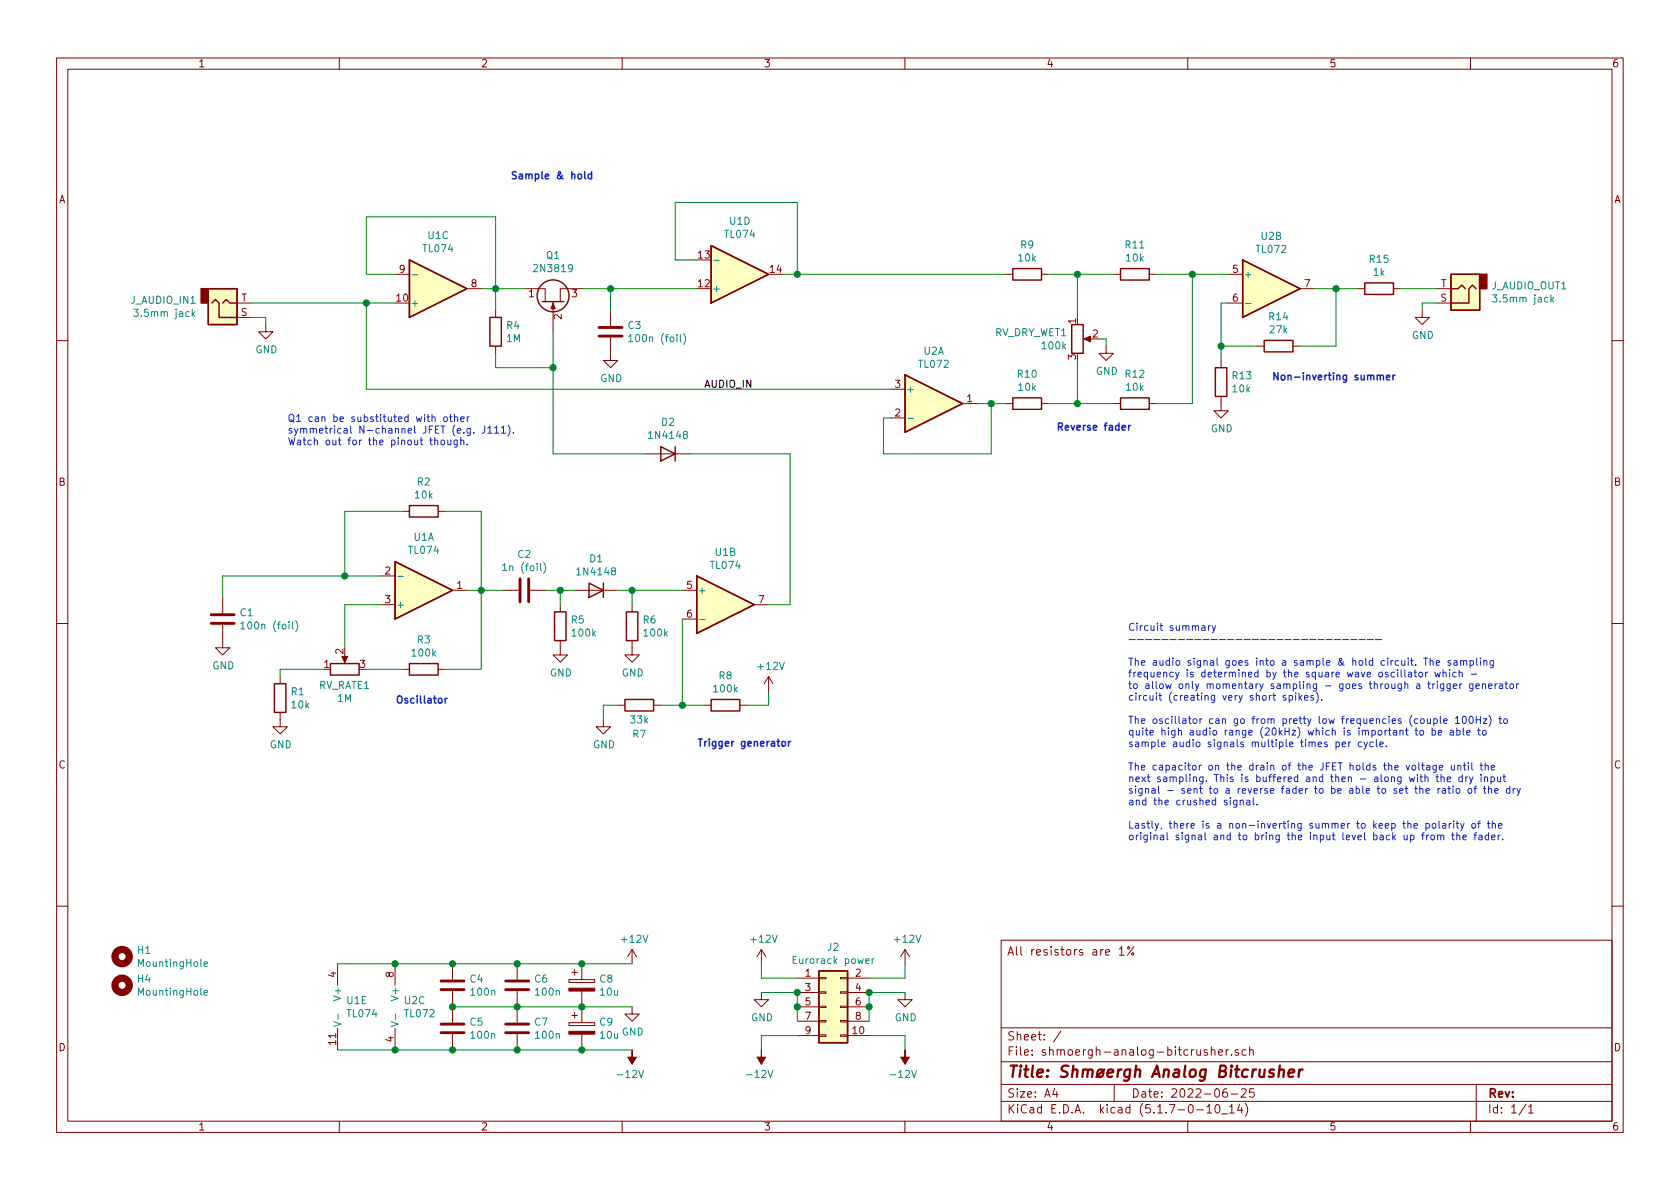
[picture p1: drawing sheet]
EESchema Schematic File Version 4
EELAYER 30 0
EELAYER END
$Descr A4 11693 8268
encoding utf-8
Sheet 1 1
Title "Shmøergh Analog Bitcrusher"
Date "2022-06-25"
Rev ""
Comp ""
Comment1 ""
Comment2 ""
Comment3 ""
Comment4 "All resistors are 1%"
$EndDescr
$Comp
L Amplifier_Operational:TL074 U1
U 1 1
P 2950 4100
F 0 "U1" H 2950 3733 50  0000 C CNN
F 1 "TL074" H 2950 3824 50  0000 C CNN
F 2 "Zimo_Manual_PCB:DIP-14_W7.62mm" H 2900 4200 50  0001 C CNN
F 3 "http://www.ti.com/lit/ds/symlink/tl071.pdf" H 3000 4300 50  0001 C CNN
	1    2950 4100
	1    0    0    1   
$EndComp
$Comp
L Amplifier_Operational:TL074 U1
U 2 1
P 5050 4200
F 0 "U1" H 5050 4567 50  0000 C CNN
F 1 "TL074" H 5050 4476 50  0000 C CNN
F 2 "Zimo_Manual_PCB:DIP-14_W7.62mm" H 5000 4300 50  0001 C CNN
F 3 "http://www.ti.com/lit/ds/symlink/tl071.pdf" H 5100 4400 50  0001 C CNN
	2    5050 4200
	1    0    0    -1  
$EndComp
$Comp
L Amplifier_Operational:TL074 U1
U 3 1
P 3050 2000
F 0 "U1" H 3050 1633 50  0000 C CNN
F 1 "TL074" H 3050 1724 50  0000 C CNN
F 2 "Zimo_Manual_PCB:DIP-14_W7.62mm" H 3000 2100 50  0001 C CNN
F 3 "http://www.ti.com/lit/ds/symlink/tl071.pdf" H 3100 2200 50  0001 C CNN
	3    3050 2000
	1    0    0    1   
$EndComp
$Comp
L Amplifier_Operational:TL074 U1
U 4 1
P 5150 1900
F 0 "U1" H 5150 1533 50  0000 C CNN
F 1 "TL074" H 5150 1624 50  0000 C CNN
F 2 "Zimo_Manual_PCB:DIP-14_W7.62mm" H 5100 2000 50  0001 C CNN
F 3 "http://www.ti.com/lit/ds/symlink/tl071.pdf" H 5200 2100 50  0001 C CNN
	4    5150 1900
	1    0    0    1   
$EndComp
$Comp
L Amplifier_Operational:TL074 U1
U 5 1
P 2450 7000
F 0 "U1" H 2408 7046 50  0000 L CNN
F 1 "TL074" H 2408 6955 50  0000 L CNN
F 2 "Zimo_Manual_PCB:DIP-14_W7.62mm" H 2400 7100 50  0001 C CNN
F 3 "http://www.ti.com/lit/ds/symlink/tl071.pdf" H 2500 7200 50  0001 C CNN
	5    2450 7000
	1    0    0    -1  
$EndComp
$Comp
L Amplifier_Operational:TL072 U2
U 1 1
P 6500 2800
F 0 "U2" H 6500 3167 50  0000 C CNN
F 1 "TL072" H 6500 3076 50  0000 C CNN
F 2 "Zimo_Manual_PCB:DIP-8_W7.62mm" H 6500 2800 50  0001 C CNN
F 3 "http://www.ti.com/lit/ds/symlink/tl071.pdf" H 6500 2800 50  0001 C CNN
	1    6500 2800
	1    0    0    -1  
$EndComp
$Comp
L Amplifier_Operational:TL072 U2
U 2 1
P 8850 2000
F 0 "U2" H 8850 2367 50  0000 C CNN
F 1 "TL072" H 8850 2276 50  0000 C CNN
F 2 "Zimo_Manual_PCB:DIP-8_W7.62mm" H 8850 2000 50  0001 C CNN
F 3 "http://www.ti.com/lit/ds/symlink/tl071.pdf" H 8850 2000 50  0001 C CNN
	2    8850 2000
	1    0    0    -1  
$EndComp
$Comp
L Amplifier_Operational:TL072 U2
U 3 1
P 2850 7000
F 0 "U2" H 2808 7046 50  0000 L CNN
F 1 "TL072" H 2808 6955 50  0000 L CNN
F 2 "Zimo_Manual_PCB:DIP-8_W7.62mm" H 2850 7000 50  0001 C CNN
F 3 "http://www.ti.com/lit/ds/symlink/tl071.pdf" H 2850 7000 50  0001 C CNN
	3    2850 7000
	1    0    0    -1  
$EndComp
$Comp
L Device:C C1
U 1 1
P 1550 4300
F 0 "C1" H 1665 4346 50  0000 L CNN
F 1 "100n (foil)" H 1665 4255 50  0000 L CNN
F 2 "Zimo_Manual_PCB:C_Foil_P5.48mm" H 1588 4150 50  0001 C CNN
F 3 "~" H 1550 4300 50  0001 C CNN
	1    1550 4300
	1    0    0    -1  
$EndComp
Wire Wire Line
	2650 4000 2400 4000
Wire Wire Line
	1550 4000 1550 4150
$Comp
L Device:R_POT RV_RATE1
U 1 1
P 2400 4650
F 0 "RV_RATE1" V 2285 4650 50  0000 C CNN
F 1 "1M" V 2194 4650 50  0000 C CNN
F 2 "Zimo_Manual_PCB:NSL25_01x03_Vertical" H 2400 4650 50  0001 C CNN
F 3 "~" H 2400 4650 50  0001 C CNN
	1    2400 4650
	0    -1   -1   0   
$EndComp
$Comp
L Device:R R3
U 1 1
P 2950 4650
F 0 "R3" V 2743 4650 50  0000 C CNN
F 1 "100k" V 2834 4650 50  0000 C CNN
F 2 "Zimo_Manual_PCB:R_Axial_Vertical" V 2880 4650 50  0001 C CNN
F 3 "~" H 2950 4650 50  0001 C CNN
	1    2950 4650
	0    1    1    0   
$EndComp
Wire Wire Line
	3250 4100 3350 4100
Wire Wire Line
	3350 4100 3350 4650
Wire Wire Line
	3350 4650 3100 4650
Wire Wire Line
	2550 4650 2800 4650
$Comp
L Device:R R1
U 1 1
P 1950 4850
F 0 "R1" H 2020 4896 50  0000 L CNN
F 1 "10k" H 2020 4805 50  0000 L CNN
F 2 "Zimo_Manual_PCB:R_Axial_Vertical" V 1880 4850 50  0001 C CNN
F 3 "~" H 1950 4850 50  0001 C CNN
	1    1950 4850
	1    0    0    -1  
$EndComp
Wire Wire Line
	2250 4650 1950 4650
Wire Wire Line
	1950 4650 1950 4700
$Comp
L power:GND #PWR03
U 1 1
P 1950 5000
F 0 "#PWR03" H 1950 4750 50  0001 C CNN
F 1 "GND" H 1955 4827 50  0000 C CNN
F 2 "" H 1950 5000 50  0001 C CNN
F 3 "" H 1950 5000 50  0001 C CNN
	1    1950 5000
	1    0    0    -1  
$EndComp
Wire Wire Line
	2400 4500 2400 4200
Wire Wire Line
	2400 4200 2650 4200
$Comp
L Device:R R2
U 1 1
P 2950 3550
F 0 "R2" V 2743 3550 50  0000 C CNN
F 1 "10k" V 2834 3550 50  0000 C CNN
F 2 "Zimo_Manual_PCB:R_Axial_Vertical" V 2880 3550 50  0001 C CNN
F 3 "~" H 2950 3550 50  0001 C CNN
	1    2950 3550
	0    1    1    0   
$EndComp
Wire Wire Line
	2800 3550 2400 3550
Wire Wire Line
	2400 3550 2400 4000
Connection ~ 2400 4000
Wire Wire Line
	2400 4000 1550 4000
Wire Wire Line
	3100 3550 3350 3550
Wire Wire Line
	3350 3550 3350 4100
Connection ~ 3350 4100
$Comp
L power:GND #PWR01
U 1 1
P 1550 4450
F 0 "#PWR01" H 1550 4200 50  0001 C CNN
F 1 "GND" H 1555 4277 50  0000 C CNN
F 2 "" H 1550 4450 50  0001 C CNN
F 3 "" H 1550 4450 50  0001 C CNN
	1    1550 4450
	1    0    0    -1  
$EndComp
$Comp
L Device:C C2
U 1 1
P 3650 4100
F 0 "C2" V 3398 4100 50  0000 C CNN
F 1 "1n (foil)" V 3489 4100 50  0000 C CNN
F 2 "Zimo_Manual_PCB:C_Foil_P5.48mm" H 3688 3950 50  0001 C CNN
F 3 "~" H 3650 4100 50  0001 C CNN
	1    3650 4100
	0    1    1    0   
$EndComp
Wire Wire Line
	3500 4100 3350 4100
$Comp
L Device:R R5
U 1 1
P 3900 4350
F 0 "R5" H 3970 4396 50  0000 L CNN
F 1 "100k" H 3970 4305 50  0000 L CNN
F 2 "Zimo_Manual_PCB:R_Axial_Vertical" V 3830 4350 50  0001 C CNN
F 3 "~" H 3900 4350 50  0001 C CNN
	1    3900 4350
	1    0    0    -1  
$EndComp
$Comp
L power:GND #PWR04
U 1 1
P 3900 4500
F 0 "#PWR04" H 3900 4250 50  0001 C CNN
F 1 "GND" H 3905 4327 50  0000 C CNN
F 2 "" H 3900 4500 50  0001 C CNN
F 3 "" H 3900 4500 50  0001 C CNN
	1    3900 4500
	1    0    0    -1  
$EndComp
$Comp
L Device:D D1
U 1 1
P 4150 4100
F 0 "D1" H 4150 3883 50  0000 C CNN
F 1 "1N4148" H 4150 3974 50  0000 C CNN
F 2 "Zimo_Manual_PCB:D_Axial-Vertical" H 4150 4100 50  0001 C CNN
F 3 "~" H 4150 4100 50  0001 C CNN
	1    4150 4100
	-1   0    0    1   
$EndComp
Wire Wire Line
	3800 4100 3900 4100
Wire Wire Line
	3900 4200 3900 4100
Connection ~ 3900 4100
Wire Wire Line
	3900 4100 4000 4100
$Comp
L Device:R R6
U 1 1
P 4400 4350
F 0 "R6" H 4470 4396 50  0000 L CNN
F 1 "100k" H 4470 4305 50  0000 L CNN
F 2 "Zimo_Manual_PCB:R_Axial_Vertical" V 4330 4350 50  0001 C CNN
F 3 "~" H 4400 4350 50  0001 C CNN
	1    4400 4350
	1    0    0    -1  
$EndComp
$Comp
L power:GND #PWR07
U 1 1
P 4400 4500
F 0 "#PWR07" H 4400 4250 50  0001 C CNN
F 1 "GND" H 4405 4327 50  0000 C CNN
F 2 "" H 4400 4500 50  0001 C CNN
F 3 "" H 4400 4500 50  0001 C CNN
	1    4400 4500
	1    0    0    -1  
$EndComp
Wire Wire Line
	4300 4100 4400 4100
Wire Wire Line
	4400 4200 4400 4100
Connection ~ 4400 4100
Wire Wire Line
	4400 4100 4750 4100
$Comp
L Device:R R8
U 1 1
P 5050 4900
F 0 "R8" V 4843 4900 50  0000 C CNN
F 1 "100k" V 4934 4900 50  0000 C CNN
F 2 "Zimo_Manual_PCB:R_Axial_Vertical" V 4980 4900 50  0001 C CNN
F 3 "~" H 5050 4900 50  0001 C CNN
	1    5050 4900
	0    1    1    0   
$EndComp
$Comp
L power:+12V #PWR08
U 1 1
P 5350 4800
F 0 "#PWR08" H 5350 4650 50  0001 C CNN
F 1 "+12V" H 5365 4973 50  0000 C CNN
F 2 "" H 5350 4800 50  0001 C CNN
F 3 "" H 5350 4800 50  0001 C CNN
	1    5350 4800
	1    0    0    -1  
$EndComp
Wire Wire Line
	5350 4800 5350 4900
Wire Wire Line
	5350 4900 5200 4900
$Comp
L Device:R R7
U 1 1
P 4450 4900
F 0 "R7" V 4650 4900 50  0000 C CNN
F 1 "33k" V 4550 4900 50  0000 C CNN
F 2 "Zimo_Manual_PCB:R_Axial_Vertical" V 4380 4900 50  0001 C CNN
F 3 "~" H 4450 4900 50  0001 C CNN
	1    4450 4900
	0    1    1    0   
$EndComp
$Comp
L power:GND #PWR05
U 1 1
P 4200 5000
F 0 "#PWR05" H 4200 4750 50  0001 C CNN
F 1 "GND" H 4205 4827 50  0000 C CNN
F 2 "" H 4200 5000 50  0001 C CNN
F 3 "" H 4200 5000 50  0001 C CNN
	1    4200 5000
	1    0    0    -1  
$EndComp
Wire Wire Line
	4300 4900 4200 4900
Wire Wire Line
	4200 4900 4200 5000
Wire Wire Line
	4750 4300 4750 4900
Wire Wire Line
	4750 4900 4900 4900
Wire Wire Line
	4600 4900 4750 4900
Connection ~ 4750 4900
Text Notes 2750 4900 0    50   ~ 10
Oscillator
Text Notes 4850 5200 0    50   ~ 10
Trigger generator
$Comp
L Connector:AudioJack2 J_AUDIO_IN1
U 1 1
P 1550 2100
F 0 "J_AUDIO_IN1" H 1371 2083 50  0000 R CNN
F 1 "3.5mm jack" H 1371 2174 50  0000 R CNN
F 2 "Zimo_Manual_PCB:NSL25_01x02_Vertical-AudioJack-TS" H 1550 2100 50  0001 C CNN
F 3 "~" H 1550 2100 50  0001 C CNN
	1    1550 2100
	1    0    0    1   
$EndComp
$Comp
L power:GND #PWR02
U 1 1
P 1850 2250
F 0 "#PWR02" H 1850 2000 50  0001 C CNN
F 1 "GND" H 1855 2077 50  0000 C CNN
F 2 "" H 1850 2250 50  0001 C CNN
F 3 "" H 1850 2250 50  0001 C CNN
	1    1850 2250
	1    0    0    -1  
$EndComp
Wire Wire Line
	1850 2250 1850 2200
Wire Wire Line
	1850 2200 1750 2200
Wire Wire Line
	2750 1900 2550 1900
Wire Wire Line
	2550 1900 2550 1500
Wire Wire Line
	2550 1500 3450 1500
Wire Wire Line
	3450 1500 3450 2000
Wire Wire Line
	3450 2000 3350 2000
$Comp
L Device:Q_NJFET_DGS Q1
U 1 1
P 3850 2100
F 0 "Q1" V 4178 2100 50  0000 C CNN
F 1 "2N3819" V 4087 2100 50  0000 C CNN
F 2 "Zimo_Manual_PCB:TO-92_Inline" H 4050 2200 50  0001 C CNN
F 3 "~" H 3850 2100 50  0001 C CNN
	1    3850 2100
	0    -1   -1   0   
$EndComp
Wire Wire Line
	3650 2000 3450 2000
Connection ~ 3450 2000
$Comp
L Device:R R4
U 1 1
P 3450 2300
F 0 "R4" H 3520 2346 50  0000 L CNN
F 1 "1M" H 3520 2255 50  0000 L CNN
F 2 "Zimo_Manual_PCB:R_Axial_Vertical" V 3380 2300 50  0001 C CNN
F 3 "~" H 3450 2300 50  0001 C CNN
	1    3450 2300
	1    0    0    -1  
$EndComp
Wire Wire Line
	3450 2150 3450 2000
Wire Wire Line
	3450 2450 3450 2550
Wire Wire Line
	3450 2550 3850 2550
Wire Wire Line
	3850 2550 3850 2300
$Comp
L Device:D D2
U 1 1
P 4650 3150
F 0 "D2" H 4650 2933 50  0000 C CNN
F 1 "1N4148" H 4650 3024 50  0000 C CNN
F 2 "Zimo_Manual_PCB:D_Axial-Vertical" H 4650 3150 50  0001 C CNN
F 3 "~" H 4650 3150 50  0001 C CNN
	1    4650 3150
	-1   0    0    1   
$EndComp
Wire Wire Line
	4800 3150 5500 3150
Wire Wire Line
	5500 3150 5500 4200
Wire Wire Line
	5500 4200 5350 4200
Wire Wire Line
	4500 3150 3850 3150
Wire Wire Line
	3850 3150 3850 2550
Connection ~ 3850 2550
$Comp
L Device:C C3
U 1 1
P 4250 2300
F 0 "C3" H 4365 2346 50  0000 L CNN
F 1 "100n (foil)" H 4365 2255 50  0000 L CNN
F 2 "Zimo_Manual_PCB:C_Foil_P5.48mm" H 4288 2150 50  0001 C CNN
F 3 "~" H 4250 2300 50  0001 C CNN
	1    4250 2300
	1    0    0    -1  
$EndComp
$Comp
L power:GND #PWR06
U 1 1
P 4250 2450
F 0 "#PWR06" H 4250 2200 50  0001 C CNN
F 1 "GND" H 4255 2277 50  0000 C CNN
F 2 "" H 4250 2450 50  0001 C CNN
F 3 "" H 4250 2450 50  0001 C CNN
	1    4250 2450
	1    0    0    -1  
$EndComp
Wire Wire Line
	4050 2000 4250 2000
Wire Wire Line
	4250 2150 4250 2000
Connection ~ 4250 2000
Wire Wire Line
	4250 2000 4850 2000
Wire Wire Line
	4850 1800 4700 1800
Wire Wire Line
	4700 1800 4700 1400
Wire Wire Line
	4700 1400 5550 1400
Wire Wire Line
	5550 1400 5550 1900
Wire Wire Line
	5550 1900 5450 1900
Wire Wire Line
	6200 2900 6150 2900
Wire Wire Line
	6150 2900 6150 3150
Wire Wire Line
	6150 3150 6900 3150
Wire Wire Line
	6900 3150 6900 2800
Wire Wire Line
	6900 2800 6800 2800
$Comp
L Device:R R10
U 1 1
P 7150 2800
F 0 "R10" V 6943 2800 50  0000 C CNN
F 1 "10k" V 7034 2800 50  0000 C CNN
F 2 "Zimo_Manual_PCB:R_Axial_Vertical" V 7080 2800 50  0001 C CNN
F 3 "~" H 7150 2800 50  0001 C CNN
	1    7150 2800
	0    1    1    0   
$EndComp
Wire Wire Line
	7000 2800 6900 2800
Connection ~ 6900 2800
$Comp
L Device:R_POT RV_DRY_WET1
U 1 1
P 7500 2350
F 0 "RV_DRY_WET1" H 7431 2396 50  0000 R CNN
F 1 "100k" H 7431 2305 50  0000 R CNN
F 2 "Zimo_Manual_PCB:NSL25_01x03_Vertical" H 7500 2350 50  0001 C CNN
F 3 "~" H 7500 2350 50  0001 C CNN
	1    7500 2350
	1    0    0    -1  
$EndComp
$Comp
L Device:R R9
U 1 1
P 7150 1900
F 0 "R9" V 6943 1900 50  0000 C CNN
F 1 "10k" V 7034 1900 50  0000 C CNN
F 2 "Zimo_Manual_PCB:R_Axial_Vertical" V 7080 1900 50  0001 C CNN
F 3 "~" H 7150 1900 50  0001 C CNN
	1    7150 1900
	0    1    1    0   
$EndComp
Wire Wire Line
	7000 1900 5550 1900
Connection ~ 5550 1900
Wire Wire Line
	7300 1900 7500 1900
Wire Wire Line
	7500 1900 7500 2200
Wire Wire Line
	7300 2800 7500 2800
Wire Wire Line
	7500 2800 7500 2500
$Comp
L power:GND #PWR09
U 1 1
P 7700 2400
F 0 "#PWR09" H 7700 2150 50  0001 C CNN
F 1 "GND" H 7705 2227 50  0000 C CNN
F 2 "" H 7700 2400 50  0001 C CNN
F 3 "" H 7700 2400 50  0001 C CNN
	1    7700 2400
	1    0    0    -1  
$EndComp
Wire Wire Line
	7700 2400 7700 2350
Wire Wire Line
	7700 2350 7650 2350
$Comp
L Device:R R11
U 1 1
P 7900 1900
F 0 "R11" V 7693 1900 50  0000 C CNN
F 1 "10k" V 7784 1900 50  0000 C CNN
F 2 "Zimo_Manual_PCB:R_Axial_Vertical" V 7830 1900 50  0001 C CNN
F 3 "~" H 7900 1900 50  0001 C CNN
	1    7900 1900
	0    1    1    0   
$EndComp
$Comp
L Device:R R12
U 1 1
P 7900 2800
F 0 "R12" V 7693 2800 50  0000 C CNN
F 1 "10k" V 7784 2800 50  0000 C CNN
F 2 "Zimo_Manual_PCB:R_Axial_Vertical" V 7830 2800 50  0001 C CNN
F 3 "~" H 7900 2800 50  0001 C CNN
	1    7900 2800
	0    1    1    0   
$EndComp
Wire Wire Line
	7750 2800 7500 2800
Connection ~ 7500 2800
Wire Wire Line
	7500 1900 7750 1900
Connection ~ 7500 1900
Wire Wire Line
	8050 2800 8300 2800
Wire Wire Line
	8300 2800 8300 1900
Wire Wire Line
	8300 1900 8050 1900
Wire Wire Line
	8550 1900 8300 1900
Connection ~ 8300 1900
$Comp
L Device:R R13
U 1 1
P 8500 2650
F 0 "R13" H 8570 2696 50  0000 L CNN
F 1 "10k" H 8570 2605 50  0000 L CNN
F 2 "Zimo_Manual_PCB:R_Axial_Vertical" V 8430 2650 50  0001 C CNN
F 3 "~" H 8500 2650 50  0001 C CNN
	1    8500 2650
	1    0    0    -1  
$EndComp
Wire Wire Line
	8550 2100 8500 2100
Wire Wire Line
	8500 2100 8500 2400
$Comp
L power:GND #PWR010
U 1 1
P 8500 2800
F 0 "#PWR010" H 8500 2550 50  0001 C CNN
F 1 "GND" H 8505 2627 50  0000 C CNN
F 2 "" H 8500 2800 50  0001 C CNN
F 3 "" H 8500 2800 50  0001 C CNN
	1    8500 2800
	1    0    0    -1  
$EndComp
$Comp
L Device:R R14
U 1 1
P 8900 2400
F 0 "R14" V 8693 2400 50  0000 C CNN
F 1 "27k" V 8784 2400 50  0000 C CNN
F 2 "Zimo_Manual_PCB:R_Axial_Vertical" V 8830 2400 50  0001 C CNN
F 3 "~" H 8900 2400 50  0001 C CNN
	1    8900 2400
	0    1    1    0   
$EndComp
Wire Wire Line
	8750 2400 8500 2400
Connection ~ 8500 2400
Wire Wire Line
	8500 2400 8500 2500
Wire Wire Line
	9050 2400 9300 2400
Wire Wire Line
	9300 2400 9300 2000
Wire Wire Line
	9300 2000 9150 2000
$Comp
L Device:R R15
U 1 1
P 9600 2000
F 0 "R15" V 9393 2000 50  0000 C CNN
F 1 "1k" V 9484 2000 50  0000 C CNN
F 2 "Zimo_Manual_PCB:R_Axial_Vertical" V 9530 2000 50  0001 C CNN
F 3 "~" H 9600 2000 50  0001 C CNN
	1    9600 2000
	0    1    1    0   
$EndComp
Wire Wire Line
	9450 2000 9300 2000
Connection ~ 9300 2000
$Comp
L Connector:AudioJack2 J_AUDIO_OUT1
U 1 1
P 10200 2000
F 0 "J_AUDIO_OUT1" H 10020 1983 50  0000 R CNN
F 1 "3.5mm jack" H 10020 2074 50  0000 R CNN
F 2 "Zimo_Manual_PCB:NSL25_01x02_Vertical-AudioJack-TS" H 10200 2000 50  0001 C CNN
F 3 "~" H 10200 2000 50  0001 C CNN
	1    10200 2000
	-1   0    0    1   
$EndComp
Wire Wire Line
	10000 2000 9750 2000
$Comp
L power:GND #PWR011
U 1 1
P 9900 2150
F 0 "#PWR011" H 9900 1900 50  0001 C CNN
F 1 "GND" H 9905 1977 50  0000 C CNN
F 2 "" H 9900 2150 50  0001 C CNN
F 3 "" H 9900 2150 50  0001 C CNN
	1    9900 2150
	1    0    0    -1  
$EndComp
Wire Wire Line
	10000 2100 9900 2100
Wire Wire Line
	9900 2100 9900 2150
Wire Wire Line
	1750 2100 2550 2100
Wire Wire Line
	2550 2100 2550 2700
Wire Wire Line
	2550 2700 6200 2700
Connection ~ 2550 2100
Wire Wire Line
	2550 2100 2750 2100
Text Label 4900 2700 0    50   ~ 0
AUDIO_IN
Text Notes 7350 3000 0    50   ~ 10
Reverse fader
Text Notes 3550 1250 0    50   ~ 10
Sample & hold
Text Notes 8850 2650 0    50   ~ 10
Non-inverting summer
Text Notes 2000 3100 0    50   ~ 0
Q1 can be substituted with other \nsymmetrical N-channel JFET (e.g. J111).\nWatch out for the pinout though.
$Comp
L Connector_Generic:Conn_02x05_Odd_Even J2
U 1 1
P 5750 7000
F 0 "J2" H 5800 7417 50  0000 C CNN
F 1 "Eurorack power" H 5800 7326 50  0000 C CNN
F 2 "Zimo_Manual_PCB:Eurorack_Power_Supply" H 5750 7000 50  0001 C CNN
F 3 "~" H 5750 7000 50  0001 C CNN
	1    5750 7000
	1    0    0    -1  
$EndComp
$Comp
L Device:C C4
U 1 1
P 3150 6850
F 0 "C4" H 3265 6896 50  0000 L CNN
F 1 "100n" H 3265 6805 50  0000 L CNN
F 2 "Zimo_Manual_PCB:C_Disc_D5.0mm_W2.5mm_P2.50mm" H 3188 6700 50  0001 C CNN
F 3 "~" H 3150 6850 50  0001 C CNN
	1    3150 6850
	1    0    0    -1  
$EndComp
$Comp
L Device:C C5
U 1 1
P 3150 7150
F 0 "C5" H 3265 7196 50  0000 L CNN
F 1 "100n" H 3265 7105 50  0000 L CNN
F 2 "Zimo_Manual_PCB:C_Disc_D5.0mm_W2.5mm_P2.50mm" H 3188 7000 50  0001 C CNN
F 3 "~" H 3150 7150 50  0001 C CNN
	1    3150 7150
	1    0    0    -1  
$EndComp
$Comp
L Device:C C6
U 1 1
P 3600 6850
F 0 "C6" H 3715 6896 50  0000 L CNN
F 1 "100n" H 3715 6805 50  0000 L CNN
F 2 "Zimo_Manual_PCB:C_Disc_D5.0mm_W2.5mm_P2.50mm" H 3638 6700 50  0001 C CNN
F 3 "~" H 3600 6850 50  0001 C CNN
	1    3600 6850
	1    0    0    -1  
$EndComp
$Comp
L Device:C C7
U 1 1
P 3600 7150
F 0 "C7" H 3715 7196 50  0000 L CNN
F 1 "100n" H 3715 7105 50  0000 L CNN
F 2 "Zimo_Manual_PCB:C_Disc_D5.0mm_W2.5mm_P2.50mm" H 3638 7000 50  0001 C CNN
F 3 "~" H 3600 7150 50  0001 C CNN
	1    3600 7150
	1    0    0    -1  
$EndComp
$Comp
L Device:CP C8
U 1 1
P 4050 6850
F 0 "C8" H 4168 6896 50  0000 L CNN
F 1 "10u" H 4168 6805 50  0000 L CNN
F 2 "Zimo_Manual_PCB:CP_Radial_D5.0mm_P2.50mm" H 4088 6700 50  0001 C CNN
F 3 "~" H 4050 6850 50  0001 C CNN
	1    4050 6850
	1    0    0    -1  
$EndComp
$Comp
L Device:CP C9
U 1 1
P 4050 7150
F 0 "C9" H 4168 7196 50  0000 L CNN
F 1 "10u" H 4168 7105 50  0000 L CNN
F 2 "Zimo_Manual_PCB:CP_Radial_D5.0mm_P2.50mm" H 4088 7000 50  0001 C CNN
F 3 "~" H 4050 7150 50  0001 C CNN
	1    4050 7150
	1    0    0    -1  
$EndComp
$Comp
L power:GND #PWR013
U 1 1
P 4400 7000
F 0 "#PWR013" H 4400 6750 50  0001 C CNN
F 1 "GND" H 4405 6827 50  0000 C CNN
F 2 "" H 4400 7000 50  0001 C CNN
F 3 "" H 4400 7000 50  0001 C CNN
	1    4400 7000
	1    0    0    -1  
$EndComp
Wire Wire Line
	4400 7000 4050 7000
Connection ~ 3150 7000
Connection ~ 3600 7000
Wire Wire Line
	3600 7000 3150 7000
Connection ~ 4050 7000
Wire Wire Line
	4050 7000 3600 7000
$Comp
L power:+12V #PWR012
U 1 1
P 4400 6700
F 0 "#PWR012" H 4400 6550 50  0001 C CNN
F 1 "+12V" H 4415 6873 50  0000 C CNN
F 2 "" H 4400 6700 50  0001 C CNN
F 3 "" H 4400 6700 50  0001 C CNN
	1    4400 6700
	1    0    0    -1  
$EndComp
Wire Wire Line
	4400 6700 4050 6700
Connection ~ 2750 6700
Wire Wire Line
	2750 6700 2350 6700
Connection ~ 3150 6700
Wire Wire Line
	3150 6700 2750 6700
Connection ~ 3600 6700
Wire Wire Line
	3600 6700 3150 6700
Connection ~ 4050 6700
Wire Wire Line
	4050 6700 3600 6700
$Comp
L power:-12V #PWR014
U 1 1
P 4400 7300
F 0 "#PWR014" H 4400 7400 50  0001 C CNN
F 1 "-12V" H 4415 7473 50  0000 C CNN
F 2 "" H 4400 7300 50  0001 C CNN
F 3 "" H 4400 7300 50  0001 C CNN
	1    4400 7300
	-1   0    0    1   
$EndComp
Wire Wire Line
	4400 7300 4050 7300
Connection ~ 2750 7300
Wire Wire Line
	2750 7300 2350 7300
Connection ~ 3150 7300
Wire Wire Line
	3150 7300 2750 7300
Connection ~ 3600 7300
Wire Wire Line
	3600 7300 3150 7300
Connection ~ 4050 7300
Wire Wire Line
	4050 7300 3600 7300
$Comp
L power:+12V #PWR016
U 1 1
P 5300 6700
F 0 "#PWR016" H 5300 6550 50  0001 C CNN
F 1 "+12V" H 5315 6873 50  0000 C CNN
F 2 "" H 5300 6700 50  0001 C CNN
F 3 "" H 5300 6700 50  0001 C CNN
	1    5300 6700
	1    0    0    -1  
$EndComp
Wire Wire Line
	5300 6700 5300 6800
Wire Wire Line
	5300 6800 5550 6800
$Comp
L power:-12V #PWR018
U 1 1
P 5300 7300
F 0 "#PWR018" H 5300 7400 50  0001 C CNN
F 1 "-12V" H 5315 7473 50  0000 C CNN
F 2 "" H 5300 7300 50  0001 C CNN
F 3 "" H 5300 7300 50  0001 C CNN
	1    5300 7300
	-1   0    0    1   
$EndComp
Wire Wire Line
	5550 7200 5300 7200
Wire Wire Line
	5300 7200 5300 7300
$Comp
L power:GND #PWR017
U 1 1
P 5300 6900
F 0 "#PWR017" H 5300 6650 50  0001 C CNN
F 1 "GND" H 5305 6727 50  0000 C CNN
F 2 "" H 5300 6900 50  0001 C CNN
F 3 "" H 5300 6900 50  0001 C CNN
	1    5300 6900
	1    0    0    -1  
$EndComp
Wire Wire Line
	5300 6900 5550 6900
Wire Wire Line
	5550 6900 5550 7000
Connection ~ 5550 6900
Connection ~ 5550 7000
Wire Wire Line
	5550 7000 5550 7100
$Comp
L power:+12V #PWR019
U 1 1
P 6300 6700
F 0 "#PWR019" H 6300 6550 50  0001 C CNN
F 1 "+12V" H 6315 6873 50  0000 C CNN
F 2 "" H 6300 6700 50  0001 C CNN
F 3 "" H 6300 6700 50  0001 C CNN
	1    6300 6700
	1    0    0    -1  
$EndComp
Wire Wire Line
	6050 6800 6300 6800
Wire Wire Line
	6300 6800 6300 6700
$Comp
L power:GND #PWR020
U 1 1
P 6300 6900
F 0 "#PWR020" H 6300 6650 50  0001 C CNN
F 1 "GND" H 6305 6727 50  0000 C CNN
F 2 "" H 6300 6900 50  0001 C CNN
F 3 "" H 6300 6900 50  0001 C CNN
	1    6300 6900
	1    0    0    -1  
$EndComp
Wire Wire Line
	6300 6900 6050 6900
Wire Wire Line
	6050 6900 6050 7000
Connection ~ 6050 6900
Connection ~ 6050 7000
Wire Wire Line
	6050 7000 6050 7100
$Comp
L power:-12V #PWR021
U 1 1
P 6300 7300
F 0 "#PWR021" H 6300 7400 50  0001 C CNN
F 1 "-12V" H 6315 7473 50  0000 C CNN
F 2 "" H 6300 7300 50  0001 C CNN
F 3 "" H 6300 7300 50  0001 C CNN
	1    6300 7300
	-1   0    0    1   
$EndComp
Wire Wire Line
	6050 7200 6300 7200
Wire Wire Line
	6300 7200 6300 7300
Text Notes 7850 5850 0    50   ~ 0
Circuit summary\n———————————————————————————————\n\nThe audio signal goes into a sample & hold circuit. The sampling\nfrequency is determined by the square wave oscillator which - \nto allow only momentary sampling - goes through a trigger generator \ncircuit (creating very short spikes).\n\nThe oscillator can go from pretty low frequencies (couple 100Hz) to \nquite high audio range (20kHz) which is important to be able to \nsample audio signals multiple times per cycle. \n\nThe capacitor on the drain of the JFET holds the voltage until the\nnext sampling. This is buffered and then - along with the dry input \nsignal - sent to a reverse fader to be able to set the ratio of the dry\nand the crushed signal. \n\nLastly, there is a non-inverting summer to keep the polarity of the \noriginal signal and to bring the input level back up from the fader.
$Comp
L Mechanical:MountingHole H1
U 1 1
P 850 6650
F 0 "H1" H 950 6696 50  0000 L CNN
F 1 "MountingHole" H 950 6605 50  0000 L CNN
F 2 "MountingHole:MountingHole_3mm" H 850 6650 50  0001 C CNN
F 3 "~" H 850 6650 50  0001 C CNN
	1    850  6650
	1    0    0    -1  
$EndComp
$Comp
L Mechanical:MountingHole H4
U 1 1
P 850 6850
F 0 "H4" H 950 6896 50  0000 L CNN
F 1 "MountingHole" H 950 6805 50  0000 L CNN
F 2 "MountingHole:MountingHole_3mm" H 850 6850 50  0001 C CNN
F 3 "~" H 850 6850 50  0001 C CNN
	1    850  6850
	1    0    0    -1  
$EndComp
$EndSCHEMATC
